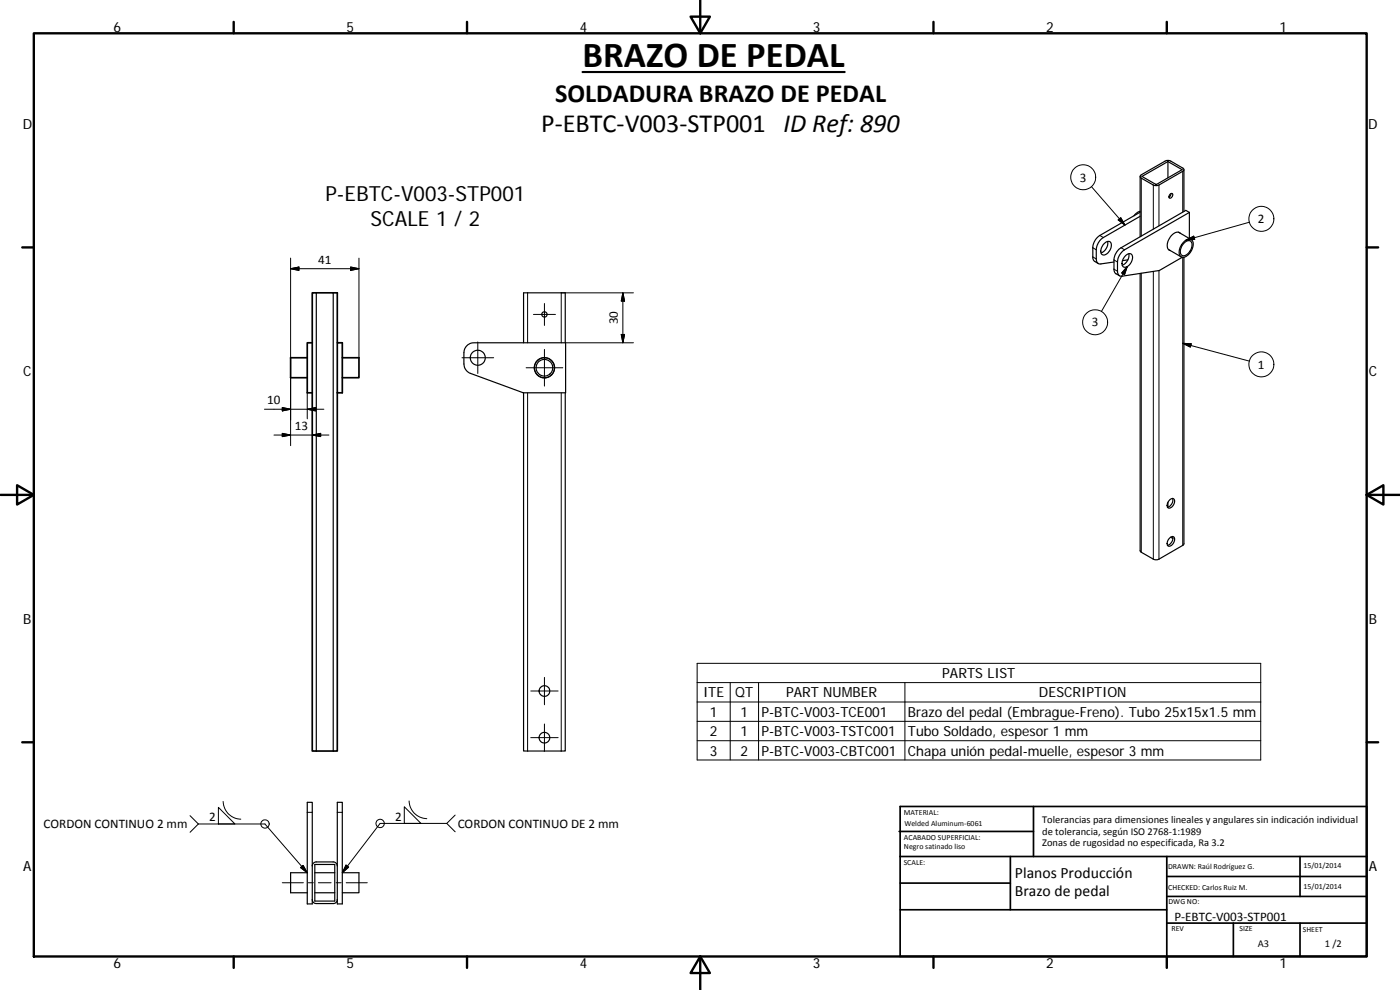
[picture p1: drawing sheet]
<svg xmlns="http://www.w3.org/2000/svg" width="420mm" height="297mm" viewBox="0 0 420 297" stroke-linecap="round" stroke-linejoin="round" font-family="sans-serif">
<g fill="none" stroke="#000" stroke-width=".51">
<path d="M92.2 107.3h-5v6h5M93.7 102.8h-1.5v15.1h1.5M93.7 102.8v15.1M101.2 117.9v107.4h-6.3h-1.2v-107.4M101.2 102.8v-14.9h-1.2h-6.3v14.9M101.2 102.8h1.5v15.1h-1.5zM102.7 107.3h5v6h-5M269.8 249.5h40.4M270.1 257h140.1M270.1 242h140.1v45h-140.1zM303.2 257v16M310.2 242v15"/>
<path d="M350.2 257v30M390.2 257v12M270.1 273h80.1M270.1 265h33.1M350.2 277h60M350.2 269h60M350.2 263h60M370.2 277v10M390.2 277v10"/>
</g>
<g fill="none" stroke="#000" stroke-width=".36">
<path d="M342.2 52.9v18.1M342.4 52.6l7.7-4.4 1.3 .1 3.6 2.1 .3 .4-.2 .5-7.7 4.4-1.3-.2-3.6-2.1-.3-.4zM342.7 52.9l7.8-4.4 4.3 2.4-7.8 4.5zM346.8 55.3l.3 .1M350.5 48.5v4.8M351.1 58.3a.5 .5 0 0 1 .8-.2 .5 .5 0 0 1-.1 .8 .52 .52 0 0 1-.4 .6 .52 .52 0 0 1-.6-.4zM351.4 58.1l-.2 .7-.4 .3M355.3 50.9v12.5M331.3 73.2a1.2 1.2 0 0 1 1.1-.8 1.2 1.2 0 0 1 1.1 .8 2.95 2.95 0 0 1-2.5 3.3 1.96 1.96 0 0 1 0-3zM332.4 72.4a3.2 3.2 0 0 1-2 3.5M337.9 76.6a1.18 1.18 0 0 1 1.7-.3 1.18 1.18 0 0 1 .2 1.7 2.45 2.45 0 0 1-2.6 2.1 2.44 2.44 0 0 1 .7-3.5zM338.5 78l-1.6 .2"/>
<path d="M338.8 76.1a3.2 3.2 0 0 1-2 3.4M342.2 63.4l-1.1 .5-.8 .8M342.2 64.9l-11.1 6.4a4.7 4.7 0 0 0-2.1 3.7v2.7a1.25 1.25 0 0 0 1.4 1.5l3.9-.6M342.2 63.7l-12.1 7a4.7 4.7 0 0 0-2.1 3.6l.1 3.7 1.5 1.1M350.7 74.9l3.8 2.2M353.7 69.7l3.8 2.2M354.2 70a1.89 1.89 0 0 0-2.7 .7 3.4 3.4 0 0 0-.7 4.3l.4 .2M355.3 72.5a1.57 1.57 0 0 1 2.7 0 4 4 0 0 1-3.2 4.7 1.74 1.74 0 0 1-.8-2.5l.6-1.2zM355.3 77.2v86l-.3 .4-7.2 4.2-.7 .2-1-.2-3.6-2.1-.3-.5v-83.2M355.4 72.9a1.31 1.31 0 0 1 1.8-.6 1.31 1.31 0 0 1 .4 1.9 2.73 2.73 0 0 1-2.9 2.4 2.6 2.6 0 0 1 .7-3.7zM356.9 63.7l-19.9 11.6a4.8 4.8 0 0 0-1.6 3.3v2.8a1.27 1.27 0 0 0 1.4 1.5l11.1-1.7 6.9-4M356.9 63.7l-1-.6-19.4 11.2a4.8 4.8 0 0 0-2.2 3.7l.1 3.3 .3 .7 1.3 .7"/>
<path d="M356.9 63.7v7.9M94.9 87.9v137.4M100 87.9v137.4M140.1 103.7l1-.6 1.1-.3h27.5v15.1h-12.7l-15.8-5.9a3.1 3.1 0 0 1-2-2.8l.1-3.7 .2-.8zM157.1 102.8v-14.9h12.5v14.9M157.1 117.9v107.4h11.3h1.2v-107.4M350.5 150.7v1.5M351.1 149.9a.85 .85 0 0 1 1.3-.1 .85 .85 0 0 1 0 1.2 1.47 1.47 0 0 1-2 1.3 2.01 2.01 0 0 1 .7-2.4zM351.9 149.5a2.14 2.14 0 0 1-1.5 2.7M351.1 161.3a.85 .85 0 0 1 1.3-.1 .85 .85 0 0 1 0 1.3 1.47 1.47 0 0 1-2 1.2 2.03 2.03 0 0 1 .7-2.4zM351.3 161.2l.7 .4M351.9 161a2.14 2.14 0 0 1-1.5 2.6"/>
<path d="M92.2 240.7h1.5v30.5h-1.5zM93.7 259.8l.5-.9 .7-.3h5.4l.7 .5 .2 .7M94.5 259.4h6v11h-6zM101.2 240.7h1.5v30.5h-1.5zM92.2 261.9h-5v6h5M94.5 267.9h6M94.5 261.9h6M101.2 269.9l-.2 .8-.7 .4h-5.4l-.7-.3-.5-.9M102.7 261.9h5v6h-5"/>
<circle cx="163.4" cy="94.3" r=".8"/>
<circle cx="143.4" cy="107.3" r="2.25"/>
<circle cx="163.4" cy="110.4" r="2.5"/>
<circle cx="163.4" cy="110.3" r="3"/>
<circle cx="163.4" cy="207.3" r="1.6"/>
<circle cx="163.4" cy="221.3" r="1.6"/>
</g>
<g fill="none" stroke="#000" stroke-width=".3">
<path d="M327.6 56l10 11.5M342.5 53.4v17.4M346.1 55.5v13.2M347.8 55.5v12.3M355 51.4v12.2M87.2 77.4v29.9M107.7 77.4v29.9M328 77.1l1 .6M328 74.3l1 .7M330.1 70.7l1 .6M334.3 78l1.1 .6M335.6 66l.7-.7 1.3 2.2z"/>
<path d="M336.5 74.3l1 .7M338.3 80l-7.8 13.5M338.3 80l-.8 2.4-.9-.5zM355 77.2v86.4M356 72l2.3-1.1 .3 .9zM375 66.7l-19 5.3M87.2 80.6l2.5-.5v1zM87.2 80.6h20.5M105.2 80.1l2.5 .5-2.5 .5zM158.3 87.9v14.9M160.1 94.3h6.6M163.4 91.1v6.5"/>
<path d="M186.9 87.9v14.9M186.9 87.9l.5 2.4h-1zM190.1 87.9h-21.7v14.9M334.3 80.8l1.1 .6M342.5 82v83.7M346.1 81.4v86.4M347.8 81.2v86.6M87.2 113.3v20.4M92.2 117.9v7.8M138.7 107.3h9.5M143.4 102.6v9.5M157.9 110.3h11"/>
<path d="M158.3 117.9v107.4M163.4 104.8v11M168.4 117.9v107.4M169.7 102.8h20.4M186.4 100.4h1l-.5 2.4zM355 103l2.5 .2-.3 .9zM355 103l20 5.4M79.4 122.8h17.8M82.2 130.5h16.5M84.7 122.3l2.5 .5-2.5 .5zM84.7 130l2.5 .5-2.5 .5zM92.2 122.8l2.5-.5v1z"/>
<path d="M93.7 130.5l2.5-.5v1zM209.2 199h169.2v29h-169.2zM159.3 207.3h8.2M163.4 203.2v8.3M163.4 217.2v8.2M209.2 204.8h169.2M209.2 210.6h169.2M209.2 216.4h169.2M219.1 204.8v23.2M227.7 204.8v23.2M271.6 204.8v23.2M159.3 221.3h8.2"/>
<path d="M209.2 222.2h169.2M57 244.7l2.5 2.5M59.5 247.2h20l12.7 14.7M59.5 247.2l-2.5 2.5M65.5 242.2l5 5h-5zM67 240.5a5.4 5.4 0 0 0 5.3 5.3M92.2 243.7h1.5M101.2 243.7h1.5M103.9 259.6l.7 .6-1.9 1.7zM121.3 242.1l5 5h-5zM122.8 240.3a5.4 5.4 0 0 0 5.3 5.3M134.1 247.1l2.5 2.5"/>
<path d="M134.1 247.1h-20l-11.4 14.8M136.6 244.6l-2.5 2.5M84.7 264.9h6.3M90.2 260.3l.8-.6 1.2 2.2zM92.6 264.9h1.4M95.6 264.9h3.8M100.9 264.9h1.5M103.9 264.9h6.3"/>
<circle cx="325.1" cy="53.2" r="3.8"/>
<circle cx="378.6" cy="65.7" r="3.7"/>
<circle cx="328.7" cy="96.7" r="3.8"/>
<circle cx="378.6" cy="109.3" r="3.7"/>
<circle cx="79.5" cy="247.2" r="1.25"/>
<circle cx="114.1" cy="247.1" r="1.24"/>
</g>
<g fill="none" stroke="#000" stroke-width=".71">
<path d="M10.1 10h400.1v277h-400.1zM70.1 6.6v3.4M140.2 6.6v3.4M207.3 5h5.8l-2.9 5zM210.2 0v10M280.2 6.6v3.4M350.2 6.6v3.4M6.7 74.2h3.4M410.2 74.2h3.4M.2 148.5h9.9M5.1 145.6l5 2.9-5 2.9zM410.2 148.5l5-2.9v5.8z"/>
<path d="M410.2 148.5h9.9M6.7 222.7h3.4M410.2 222.7h3.4M70.1 287v3.4M140.2 287v3.4M210.2 287l2.9 5h-5.8zM210.2 287v10M280.2 287v3.4M350.2 287v3.4"/>
</g>
<g fill="#000" stroke="#000" stroke-width=".3">
<path d="M335.6 66l.7-.7 1.3 2.2zM356 72l2.3-1.1 .3 .9zM87.2 80.6l2.5-.5v1zM105.2 80.1l2.5 .5-2.5 .5zM186.9 87.9l.5 2.4h-1zM338.3 80l-.8 2.4-.9-.5zM186.4 100.4h1l-.5 2.4zM355 103l2.5 .2-.3 .9zM84.7 122.3l2.5 .5-2.5 .5zM84.7 130l2.5 .5-2.5 .5zM92.2 122.8l2.5-.5v1zM93.7 130.5l2.5-.5v1z"/>
<path d="M103.9 259.6l.7 .6-1.9 1.7zM90.2 260.3l.8-.6 1.2 2.2z"/>
</g>
<path d="M174.8 21.6h78.7" fill="none" stroke="#000" stroke-width=".63"/>
<text font-size="11" x="174.8" y="20">BRAZO DE PEDAL</text>
<g font-size="7.9">
<text x="166.6" y="30.7">SOLDADURA BRAZO DE PEDAL</text>
<text x="162.4" y="39.7">P‐EBTC‐V003‐STP001 ID Ref: 890</text>
</g>
<g font-size="6.3">
<text x="97.7" y="60.2">P-EBTC-V003-STP001</text>
<text x="111.2" y="67.8">SCALE 1 / 2</text>
</g>
<g font-size="4.7">
<text x="304.6" y="263.5">Planos Producción</text>
<text x="304.6" y="268.9">Brazo de pedal</text>
</g>
<g font-size="4.2">
<text x="34" y="9.6">6</text>
<text x="104" y="9.6">5</text>
<text x="174" y="9.6">4</text>
<text x="244" y="9.6">3</text>
<text x="314" y="9.6">2</text>
<text x="384" y="9.6">1</text>
<text x="6.8" y="38.7">D</text>
<text x="410.6" y="38.7">D</text>
<text x="7" y="112.9">C</text>
<text x="410.8" y="112.9">C</text>
<text x="7" y="187.1">B</text>
<text x="410.8" y="187.1">B</text>
<text x="282.8" y="203.5">PARTS LIST</text>
<text x="211" y="209.2">ITE</text>
<text x="220.7" y="209.3">QT</text>
<text x="235.9" y="209.2">PART NUMBER</text>
<text x="311.8" y="209.3">DESCRIPTION</text>
<text x="213" y="215.1">1</text>
<text x="222.2" y="215.1">1</text>
<text x="228.5" y="215.1">P-BTC-V003-TCE001</text>
<text x="272.5" y="215.1">Brazo del pedal (Embrague-Freno). Tubo 25x15x1.5 mm</text>
<text x="213" y="220.9">2</text>
<text x="222.2" y="220.9">1</text>
<text x="228.5" y="220.9">P-BTC-V003-TSTC001</text>
<text x="272.5" y="220.9">Tubo Soldado, espesor 1 mm</text>
<text x="213" y="226.7">3</text>
<text x="222.2" y="226.7">2</text>
<text x="228.5" y="226.7">P-BTC-V003-CBTC001</text>
<text x="272.5" y="226.8">Chapa unión pedal-muelle, espesor 3 mm</text>
<text x="7" y="261.3">A</text>
<text x="410.8" y="261.3">A</text>
<text x="34" y="290.4">6</text>
<text x="104" y="290.4">5</text>
<text x="174" y="290.4">4</text>
<text x="244" y="290.4">3</text>
<text x="314" y="290.4">2</text>
<text x="384" y="290.4">1</text>
</g>
<g font-size="3.9">
<text x="324.1" y="54.5">3</text>
<text x="377.5" y="67">2</text>
<text x="95.5" y="79.1">41</text>
<text x="185.4" y="97.3" transform="rotate(-90 185.4 97.3)">30</text>
<text x="327.6" y="98">3</text>
<text x="377.5" y="110.6">1</text>
<text x="80.1" y="121.2">10</text>
<text x="88.5" y="129">13</text>
<text x="13.1" y="248.5">CORDON CONTINUO 2 mm</text>
<text x="62.8" y="246.5">2</text>
<text x="118.6" y="246.3">2</text>
<text x="137.4" y="248.3">CORDON CONTINUO DE 2 mm</text>
<text x="352.5" y="276.2">P‐EBTC‐V003‐STP001</text>
</g>
<g font-size="3.1">
<text x="312.8" y="246.8">Tolerancias para dimensiones lineales y angulares sin indicación individual</text>
<text x="312.8" y="250.4">de tolerancia, según ISO 2768‐1:1989</text>
<text x="312.8" y="254">Zonas de rugosidad no especificada, Ra 3.2</text>
<text x="377.5" y="284.1">A3</text>
<text x="397.6" y="284.2">1 /2</text>
</g>
<g font-size="2.4">
<text x="271.2" y="244.4">MATERIAL:</text>
<text x="271.3" y="251.9">ACABADO SUPERFICIAL:</text>
<text x="271.4" y="247.9">Welded Aluminum‐6061</text>
<text x="271.3" y="254.6">Negro satinado liso</text>
<text x="271.2" y="259.7">SCALE:</text>
<text x="350.6" y="260.8">DRAWN: Raúl Rodríguez G.</text>
<text x="391.2" y="260.6">15/01/2014</text>
<text x="350.6" y="267">CHECKED: Carlos Ruiz M.</text>
<text x="391.2" y="266.6">15/01/2014</text>
<text x="350.7" y="271.4">DWG NO:</text>
<text x="351.6" y="279.3">REV</text>
<text x="372" y="279.4">SIZE</text>
<text x="391" y="279.6">SHEET</text>
</g>
</svg>
